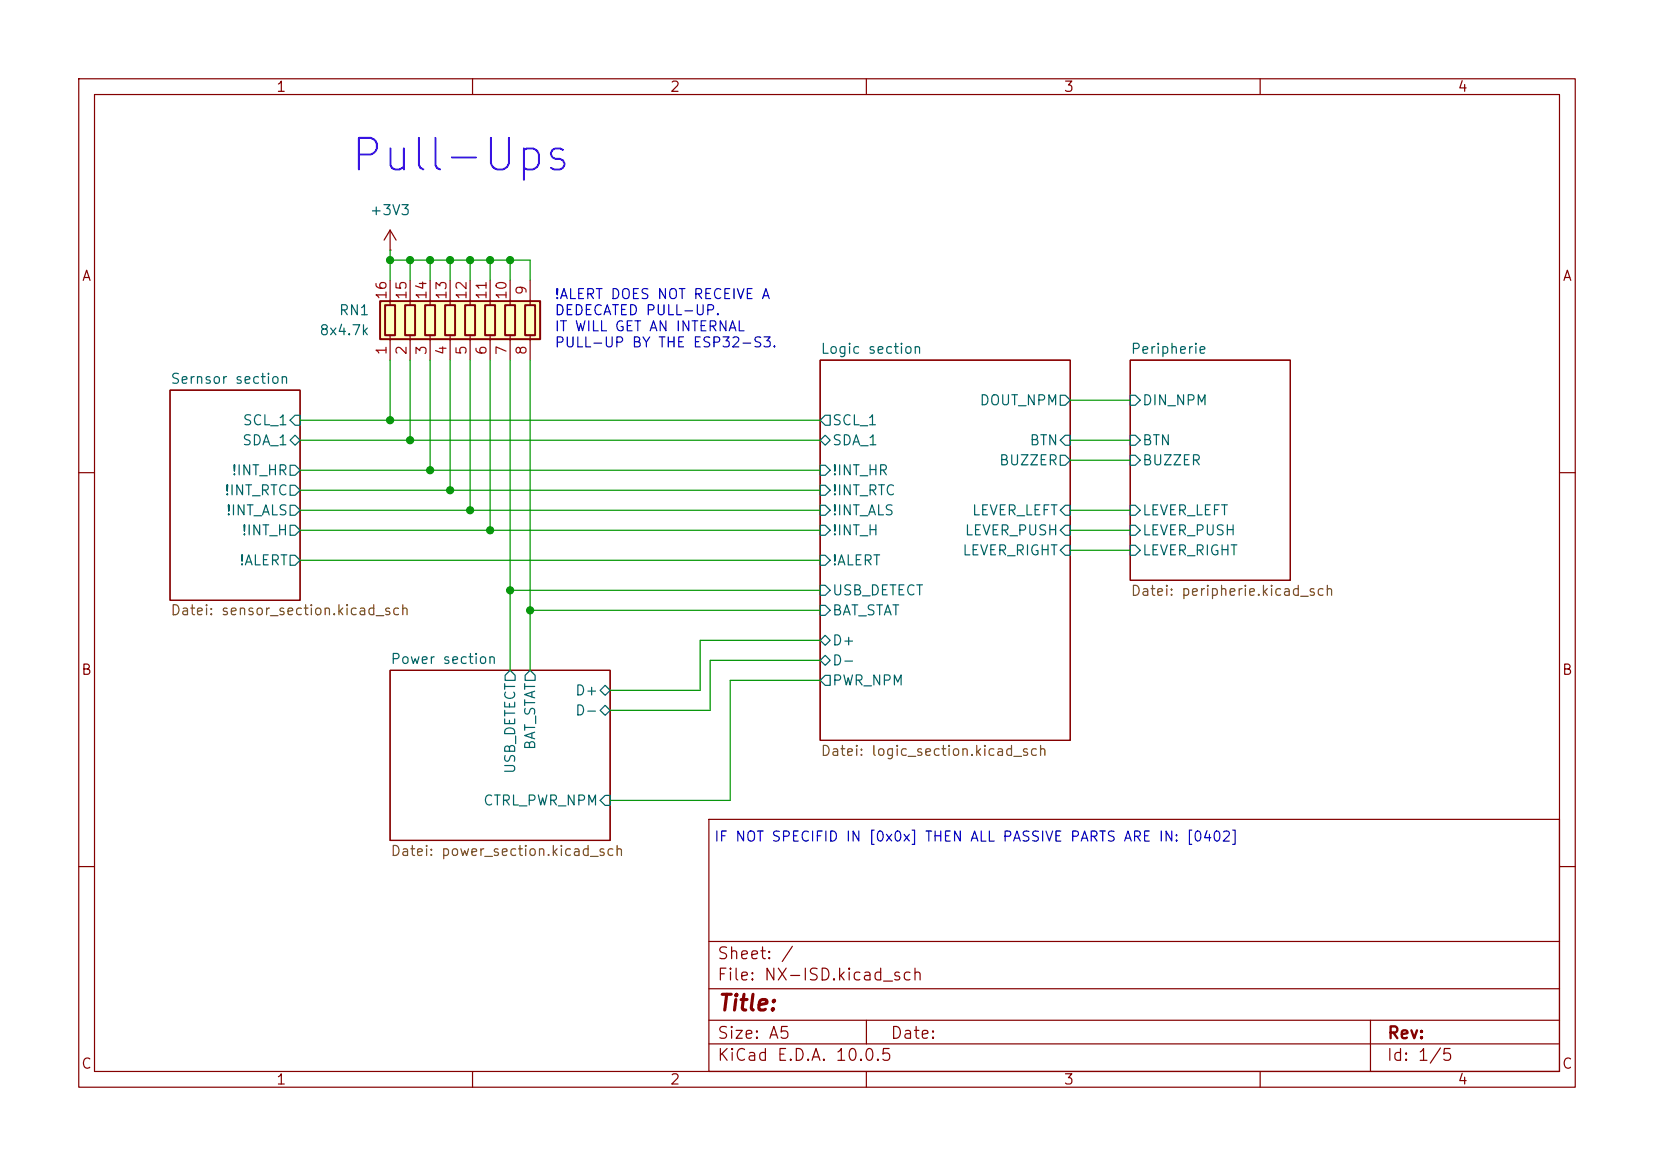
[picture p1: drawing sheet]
(kicad_sch
 (version 20260306)
 (generator "eeschema")
 (generator_version "10.0")
 (paper "A5")
 (lib_symbols
  (symbol "Device:R_Pack08"
   (pin_names
    (offset 0) (hide yes)) (exclude_from_sim no) (in_bom yes) (on_board yes)
   (in_pos_files yes)
   (duplicate_pin_numbers_are_jumpers no)
   (property "Reference" "RN" (at -12.7 0 90) (show_name no) (do_not_autoplace no) (effects (font (size 1.27 1.27))))
   (property "Value" "R_Pack08" (at 10.16 0 90) (show_name no) (do_not_autoplace no) (effects (font (size 1.27 1.27))))
   (property "Footprint" "" (at 12.065 0 90) (show_name no) (do_not_autoplace no) (hide yes) (effects (font (size 1.27 1.27))))
   (property "Datasheet" "" (at 0 0 0) (show_name no) (do_not_autoplace no) (hide yes) (effects (font (size 1.27 1.27))))
   (property "Description" "8 resistor network, parallel topology" (at 0 0 0) (show_name no) (do_not_autoplace no) (hide yes) (effects (font (size 1.27 1.27))))
   (symbol "R_Pack08_0_1"
    (rectangle (start -11.43 -2.413) (end 8.89 2.413) (stroke (width 0.254) (type default)) (fill (type background)))
    (rectangle (start -10.795 1.905) (end -9.525 -1.905) (stroke (width 0.254) (type default)) (fill (type none)))
    (polyline (pts (xy -10.16 1.905) (xy -10.16 2.54)) (stroke (width 0) (type default)) (fill (type none)))
    (polyline (pts (xy -10.16 -2.54) (xy -10.16 -1.905)) (stroke (width 0) (type default)) (fill (type none)))
    (rectangle (start -8.255 1.905) (end -6.985 -1.905) (stroke (width 0.254) (type default)) (fill (type none)))
    (polyline (pts (xy -7.62 1.905) (xy -7.62 2.54)) (stroke (width 0) (type default)) (fill (type none)))
    (polyline (pts (xy -7.62 -2.54) (xy -7.62 -1.905)) (stroke (width 0) (type default)) (fill (type none)))
    (rectangle (start -5.715 1.905) (end -4.445 -1.905) (stroke (width 0.254) (type default)) (fill (type none)))
    (polyline (pts (xy -5.08 1.905) (xy -5.08 2.54)) (stroke (width 0) (type default)) (fill (type none)))
    (polyline (pts (xy -5.08 -2.54) (xy -5.08 -1.905)) (stroke (width 0) (type default)) (fill (type none)))
    (rectangle (start -3.175 1.905) (end -1.905 -1.905) (stroke (width 0.254) (type default)) (fill (type none)))
    (polyline (pts (xy -2.54 1.905) (xy -2.54 2.54)) (stroke (width 0) (type default)) (fill (type none)))
    (polyline (pts (xy -2.54 -2.54) (xy -2.54 -1.905)) (stroke (width 0) (type default)) (fill (type none)))
    (rectangle (start -0.635 1.905) (end 0.635 -1.905) (stroke (width 0.254) (type default)) (fill (type none)))
    (polyline (pts (xy 0 1.905) (xy 0 2.54)) (stroke (width 0) (type default)) (fill (type none)))
    (polyline (pts (xy 0 -2.54) (xy 0 -1.905)) (stroke (width 0) (type default)) (fill (type none)))
    (rectangle (start 1.905 1.905) (end 3.175 -1.905) (stroke (width 0.254) (type default)) (fill (type none)))
    (polyline (pts (xy 2.54 1.905) (xy 2.54 2.54)) (stroke (width 0) (type default)) (fill (type none)))
    (polyline (pts (xy 2.54 -2.54) (xy 2.54 -1.905)) (stroke (width 0) (type default)) (fill (type none)))
    (rectangle (start 4.445 1.905) (end 5.715 -1.905) (stroke (width 0.254) (type default)) (fill (type none)))
    (polyline (pts (xy 5.08 1.905) (xy 5.08 2.54)) (stroke (width 0) (type default)) (fill (type none)))
    (polyline (pts (xy 5.08 -2.54) (xy 5.08 -1.905)) (stroke (width 0) (type default)) (fill (type none)))
    (rectangle (start 6.985 1.905) (end 8.255 -1.905) (stroke (width 0.254) (type default)) (fill (type none)))
    (polyline (pts (xy 7.62 1.905) (xy 7.62 2.54)) (stroke (width 0) (type default)) (fill (type none)))
    (polyline (pts (xy 7.62 -2.54) (xy 7.62 -1.905)) (stroke (width 0) (type default)) (fill (type none))))
   (symbol "R_Pack08_1_1"
    (pin passive line (at -10.16 -5.08 90) (length 2.54) (name "R1.1" (effects (font (size 1.27 1.27)))) (number "1" (effects (font (size 1.27 1.27)))))
    (pin passive line (at -7.62 -5.08 90) (length 2.54) (name "R2.1" (effects (font (size 1.27 1.27)))) (number "2" (effects (font (size 1.27 1.27)))))
    (pin passive line (at -5.08 -5.08 90) (length 2.54) (name "R3.1" (effects (font (size 1.27 1.27)))) (number "3" (effects (font (size 1.27 1.27)))))
    (pin passive line (at -2.54 -5.08 90) (length 2.54) (name "R4.1" (effects (font (size 1.27 1.27)))) (number "4" (effects (font (size 1.27 1.27)))))
    (pin passive line (at 0 -5.08 90) (length 2.54) (name "R5.1" (effects (font (size 1.27 1.27)))) (number "5" (effects (font (size 1.27 1.27)))))
    (pin passive line (at 2.54 -5.08 90) (length 2.54) (name "R6.1" (effects (font (size 1.27 1.27)))) (number "6" (effects (font (size 1.27 1.27)))))
    (pin passive line (at 5.08 -5.08 90) (length 2.54) (name "R7.1" (effects (font (size 1.27 1.27)))) (number "7" (effects (font (size 1.27 1.27)))))
    (pin passive line (at 7.62 -5.08 90) (length 2.54) (name "R8.1" (effects (font (size 1.27 1.27)))) (number "8" (effects (font (size 1.27 1.27)))))
    (pin passive line (at 7.62 5.08 270) (length 2.54) (name "R8.2" (effects (font (size 1.27 1.27)))) (number "9" (effects (font (size 1.27 1.27)))))
    (pin passive line (at 5.08 5.08 270) (length 2.54) (name "R7.2" (effects (font (size 1.27 1.27)))) (number "10" (effects (font (size 1.27 1.27)))))
    (pin passive line (at 2.54 5.08 270) (length 2.54) (name "R6.2" (effects (font (size 1.27 1.27)))) (number "11" (effects (font (size 1.27 1.27)))))
    (pin passive line (at 0 5.08 270) (length 2.54) (name "R5.2" (effects (font (size 1.27 1.27)))) (number "12" (effects (font (size 1.27 1.27)))))
    (pin passive line (at -2.54 5.08 270) (length 2.54) (name "R4.2" (effects (font (size 1.27 1.27)))) (number "13" (effects (font (size 1.27 1.27)))))
    (pin passive line (at -5.08 5.08 270) (length 2.54) (name "R3.2" (effects (font (size 1.27 1.27)))) (number "14" (effects (font (size 1.27 1.27)))))
    (pin passive line (at -7.62 5.08 270) (length 2.54) (name "R2.2" (effects (font (size 1.27 1.27)))) (number "15" (effects (font (size 1.27 1.27)))))
    (pin passive line (at -10.16 5.08 270) (length 2.54) (name "R1.2" (effects (font (size 1.27 1.27)))) (number "16" (effects (font (size 1.27 1.27))))))
   (embedded_fonts no))
  (symbol "power:+3V3"
   (power global)
   (pin_numbers (hide yes))
   (pin_names
    (offset 0) (hide yes)) (exclude_from_sim no) (in_bom yes) (on_board yes)
   (in_pos_files yes)
   (duplicate_pin_numbers_are_jumpers no)
   (property "Reference" "#PWR" (at 0 -3.81 0) (show_name no) (do_not_autoplace no) (hide yes) (effects (font (size 1.27 1.27))))
   (property "Value" "+3V3" (at 0 3.556 0) (show_name no) (do_not_autoplace no) (effects (font (size 1.27 1.27))))
   (property "Footprint" "" (at 0 0 0) (show_name no) (do_not_autoplace no) (hide yes) (effects (font (size 1.27 1.27))))
   (property "Datasheet" "" (at 0 0 0) (show_name no) (do_not_autoplace no) (hide yes) (effects (font (size 1.27 1.27))))
   (property "Description" "Power symbol creates a global label with name \"+3V3\"" (at 0 0 0) (show_name no) (do_not_autoplace no) (hide yes) (effects (font (size 1.27 1.27))))
   (symbol "+3V3_0_1"
    (polyline (pts (xy -0.762 1.27) (xy 0 2.54)) (stroke (width 0) (type default)) (fill (type none)))
    (polyline (pts (xy 0 2.54) (xy 0.762 1.27)) (stroke (width 0) (type default)) (fill (type none)))
    (polyline (pts (xy 0 0) (xy 0 2.54)) (stroke (width 0) (type default)) (fill (type none))))
   (symbol "+3V3_1_1"
    (pin power_in line (at 0 0 90) (length 0) (name "" (effects (font (size 1.27 1.27)))) (number "1" (effects (font (size 1.27 1.27))))))
   (embedded_fonts no)))
 (text "!ALERT DOES NOT RECEIVE A\nDEDECATED PULL-UP. \nIT WILL GET AN INTERNAL \nPULL-UP BY THE ESP32-S3."
  (exclude_from_sim no)
  (at 70.358 40.64 0)
  (effects (font (size 1.27 1.27)) (justify left)))
 (text "IF NOT SPECIFID IN [0x0x] THEN ALL PASSIVE PARTS ARE IN: [0402]"
  (exclude_from_sim no)
  (at 123.952 106.426 0)
  (effects (font (size 1.27 1.27))))
 (junction
  (at 57.15 33.02)
  (diameter 0)
  (color 0 0 0 0))
 (junction
  (at 49.53 53.34)
  (diameter 0)
  (color 0 0 0 0))
 (junction
  (at 49.53 33.02)
  (diameter 0)
  (color 0 0 0 0))
 (junction
  (at 64.77 33.02)
  (diameter 0)
  (color 0 0 0 0))
 (junction
  (at 52.07 33.02)
  (diameter 0)
  (color 0 0 0 0))
 (junction
  (at 64.77 74.93)
  (diameter 0)
  (color 0 0 0 0))
 (junction
  (at 62.23 67.31)
  (diameter 0)
  (color 0 0 0 0))
 (junction
  (at 54.61 33.02)
  (diameter 0)
  (color 0 0 0 0))
 (junction
  (at 52.07 55.88)
  (diameter 0)
  (color 0 0 0 0))
 (junction
  (at 59.69 64.77)
  (diameter 0)
  (color 0 0 0 0))
 (junction
  (at 59.69 33.02)
  (diameter 0)
  (color 0 0 0 0))
 (junction
  (at 57.15 62.23)
  (diameter 0)
  (color 0 0 0 0))
 (junction
  (at 62.23 33.02)
  (diameter 0)
  (color 0 0 0 0))
 (junction
  (at 67.31 77.47)
  (diameter 0)
  (color 0 0 0 0))
 (junction
  (at 54.61 59.69)
  (diameter 0)
  (color 0 0 0 0))
 (wire
  (pts (xy 135.89 67.31) (xy 143.51 67.31))
  (stroke (width 0) (type default)))
 (wire
  (pts (xy 38.1 55.88) (xy 52.07 55.88))
  (stroke (width 0) (type default)))
 (wire
  (pts (xy 62.23 45.72) (xy 62.23 67.31))
  (stroke (width 0) (type default)))
 (wire
  (pts (xy 135.89 69.85) (xy 143.51 69.85))
  (stroke (width 0) (type default)))
 (wire
  (pts (xy 62.23 67.31) (xy 104.14 67.31))
  (stroke (width 0) (type default)))
 (wire
  (pts (xy 59.69 33.02) (xy 57.15 33.02))
  (stroke (width 0) (type default)))
 (wire
  (pts (xy 49.53 45.72) (xy 49.53 53.34))
  (stroke (width 0) (type default)))
 (wire
  (pts (xy 62.23 35.56) (xy 62.23 33.02))
  (stroke (width 0) (type default)))
 (wire
  (pts (xy 77.47 90.17) (xy 90.17 90.17))
  (stroke (width 0) (type default)))
 (wire
  (pts (xy 88.9 81.28) (xy 104.14 81.28))
  (stroke (width 0) (type default)))
 (wire
  (pts (xy 52.07 55.88) (xy 104.14 55.88))
  (stroke (width 0) (type default)))
 (wire
  (pts (xy 57.15 62.23) (xy 104.14 62.23))
  (stroke (width 0) (type default)))
 (wire
  (pts (xy 64.77 74.93) (xy 64.77 85.09))
  (stroke (width 0) (type default)))
 (wire
  (pts (xy 59.69 35.56) (xy 59.69 33.02))
  (stroke (width 0) (type default)))
 (wire
  (pts (xy 62.23 33.02) (xy 59.69 33.02))
  (stroke (width 0) (type default)))
 (wire
  (pts (xy 104.14 86.36) (xy 92.71 86.36))
  (stroke (width 0) (type default)))
 (wire
  (pts (xy 90.17 90.17) (xy 90.17 83.82))
  (stroke (width 0) (type default)))
 (wire
  (pts (xy 64.77 45.72) (xy 64.77 74.93))
  (stroke (width 0) (type default)))
 (wire
  (pts (xy 90.17 83.82) (xy 104.14 83.82))
  (stroke (width 0) (type default)))
 (wire
  (pts (xy 54.61 59.69) (xy 104.14 59.69))
  (stroke (width 0) (type default)))
 (wire
  (pts (xy 135.89 50.8) (xy 143.51 50.8))
  (stroke (width 0) (type default)))
 (wire
  (pts (xy 54.61 35.56) (xy 54.61 33.02))
  (stroke (width 0) (type default)))
 (wire
  (pts (xy 38.1 59.69) (xy 54.61 59.69))
  (stroke (width 0) (type default)))
 (wire
  (pts (xy 64.77 33.02) (xy 67.31 33.02))
  (stroke (width 0) (type default)))
 (wire
  (pts (xy 38.1 53.34) (xy 49.53 53.34))
  (stroke (width 0) (type default)))
 (wire
  (pts (xy 52.07 45.72) (xy 52.07 55.88))
  (stroke (width 0) (type default)))
 (wire
  (pts (xy 38.1 67.31) (xy 62.23 67.31))
  (stroke (width 0) (type default)))
 (wire
  (pts (xy 57.15 45.72) (xy 57.15 62.23))
  (stroke (width 0) (type default)))
 (wire
  (pts (xy 57.15 35.56) (xy 57.15 33.02))
  (stroke (width 0) (type default)))
 (wire
  (pts (xy 88.9 87.63) (xy 88.9 81.28))
  (stroke (width 0) (type default)))
 (wire
  (pts (xy 38.1 64.77) (xy 59.69 64.77))
  (stroke (width 0) (type default)))
 (wire
  (pts (xy 49.53 53.34) (xy 104.14 53.34))
  (stroke (width 0) (type default)))
 (wire
  (pts (xy 52.07 33.02) (xy 49.53 33.02))
  (stroke (width 0) (type default)))
 (wire
  (pts (xy 135.89 58.42) (xy 143.51 58.42))
  (stroke (width 0) (type default)))
 (wire
  (pts (xy 49.53 31.75) (xy 49.53 33.02))
  (stroke (width 0) (type default)))
 (wire
  (pts (xy 67.31 77.47) (xy 67.31 85.09))
  (stroke (width 0) (type default)))
 (wire
  (pts (xy 38.1 71.12) (xy 104.14 71.12))
  (stroke (width 0) (type default)))
 (wire
  (pts (xy 49.53 33.02) (xy 49.53 35.56))
  (stroke (width 0) (type default)))
 (wire
  (pts (xy 59.69 64.77) (xy 104.14 64.77))
  (stroke (width 0) (type default)))
 (wire
  (pts (xy 57.15 33.02) (xy 54.61 33.02))
  (stroke (width 0) (type default)))
 (wire
  (pts (xy 54.61 45.72) (xy 54.61 59.69))
  (stroke (width 0) (type default)))
 (wire
  (pts (xy 77.47 87.63) (xy 88.9 87.63))
  (stroke (width 0) (type default)))
 (wire
  (pts (xy 64.77 33.02) (xy 62.23 33.02))
  (stroke (width 0) (type default)))
 (wire
  (pts (xy 54.61 33.02) (xy 52.07 33.02))
  (stroke (width 0) (type default)))
 (wire
  (pts (xy 92.71 86.36) (xy 92.71 101.6))
  (stroke (width 0) (type default)))
 (wire
  (pts (xy 52.07 35.56) (xy 52.07 33.02))
  (stroke (width 0) (type default)))
 (wire
  (pts (xy 135.89 64.77) (xy 143.51 64.77))
  (stroke (width 0) (type default)))
 (wire
  (pts (xy 64.77 74.93) (xy 104.14 74.93))
  (stroke (width 0) (type default)))
 (wire
  (pts (xy 67.31 33.02) (xy 67.31 35.56))
  (stroke (width 0) (type default)))
 (wire
  (pts (xy 67.31 45.72) (xy 67.31 77.47))
  (stroke (width 0) (type default)))
 (wire
  (pts (xy 135.89 55.88) (xy 143.51 55.88))
  (stroke (width 0) (type default)))
 (wire
  (pts (xy 59.69 64.77) (xy 59.69 45.72))
  (stroke (width 0) (type default)))
 (wire
  (pts (xy 67.31 77.47) (xy 104.14 77.47))
  (stroke (width 0) (type default)))
 (wire
  (pts (xy 92.71 101.6) (xy 77.47 101.6))
  (stroke (width 0) (type default)))
 (wire
  (pts (xy 64.77 35.56) (xy 64.77 33.02))
  (stroke (width 0) (type default)))
 (wire
  (pts (xy 38.1 62.23) (xy 57.15 62.23))
  (stroke (width 0) (type default)))
 (label "Pull-Ups"
  (at 44.45 22.86 0)
  (effects (font (size 4 4) (thickness 0.254)
    (bold yes) (color 64 0 255 1)) (justify left bottom)))
 (symbol
  (lib_id "Device:R_Pack08")
  (at 59.69 40.64 0)
  (unit 1)
  (body_style 1)
  (exclude_from_sim no)
  (in_bom yes)
  (on_board yes)
  (in_pos_files yes)
  (dnp no)
  (fields_autoplaced yes)
  (property "Reference" "RN1" (at 46.99 39.3699 0) (show_name no) (do_not_autoplace no) (effects (font (size 1.27 1.27)) (justify right)))
  (property "Value" "8x4.7k" (at 46.99 41.9099 0) (show_name no) (do_not_autoplace no) (effects (font (size 1.27 1.27)) (justify right)))
  (property "Footprint" "Package_SO:SOIC-16_3.9x9.9mm_P1.27mm" (at 71.755 40.64 90) (hide yes) (show_name no) (do_not_autoplace no) (effects (font (size 1.27 1.27))))
  (property "Datasheet" "" (at 59.69 40.64 0) (hide yes) (show_name no) (do_not_autoplace no) (effects (font (size 1.27 1.27))))
  (property "Description" "8 resistor network, parallel topology" (at 59.69 40.64 0) (hide yes) (show_name no) (do_not_autoplace no) (effects (font (size 1.27 1.27))))
  (pin "7")
  (pin "2")
  (pin "3")
  (pin "6")
  (pin "5")
  (pin "9")
  (pin "4")
  (pin "1")
  (pin "14")
  (pin "15")
  (pin "16")
  (pin "11")
  (pin "8")
  (pin "13")
  (pin "10")
  (pin "12"))
 (symbol
  (lib_id "power:+3V3")
  (at 49.53 31.75 0)
  (unit 1)
  (body_style 1)
  (exclude_from_sim no)
  (in_bom yes)
  (on_board yes)
  (in_pos_files yes)
  (dnp no)
  (fields_autoplaced yes)
  (property "Reference" "#PWR078" (at 49.53 35.56 0) (hide yes) (show_name no) (do_not_autoplace no) (effects (font (size 1.27 1.27))))
  (property "Value" "+3V3" (at 49.53 26.67 0) (show_name no) (do_not_autoplace no) (effects (font (size 1.27 1.27))))
  (property "Footprint" "" (at 49.53 31.75 0) (hide yes) (show_name no) (do_not_autoplace no) (effects (font (size 1.27 1.27))))
  (property "Datasheet" "" (at 49.53 31.75 0) (hide yes) (show_name no) (do_not_autoplace no) (effects (font (size 1.27 1.27))))
  (property "Description" "Power symbol creates a global label with name \"+3V3\"" (at 49.53 31.75 0) (hide yes) (show_name no) (do_not_autoplace no) (effects (font (size 1.27 1.27))))
  (pin "1"))
 (sheet
  (at 143.51 45.72)
  (size 20.32 27.94)
  (exclude_from_sim no)
  (in_bom yes)
  (on_board yes)
  (dnp no)
  (fields_autoplaced yes)
  (stroke (width 0.1524) (type solid))
  (fill (color 0 0 0 0))
  (property "Sheetname" "Peripherie" (at 143.51 45.0084 0) (show_name no) (do_not_autoplace no) (effects (font (size 1.27 1.27)) (justify left bottom)))
  (property "Sheetfile" "peripherie.kicad_sch" (at 143.51 74.2446 0) (show_name no) (do_not_autoplace no) (effects (font (size 1.27 1.27)) (justify left top)))
  (pin "BTN" input (at 143.51 55.88 180) (effects (font (size 1.27 1.27)) (justify left)))
  (pin "BUZZER" input (at 143.51 58.42 180) (effects (font (size 1.27 1.27)) (justify left)))
  (pin "DIN_NPM" input (at 143.51 50.8 180) (effects (font (size 1.27 1.27)) (justify left)))
  (pin "LEVER_LEFT" input (at 143.51 64.77 180) (effects (font (size 1.27 1.27)) (justify left)))
  (pin "LEVER_PUSH" input (at 143.51 67.31 180) (effects (font (size 1.27 1.27)) (justify left)))
  (pin "LEVER_RIGHT" input (at 143.51 69.85 180) (effects (font (size 1.27 1.27)) (justify left))))
 (sheet
  (at 49.53 85.09)
  (size 27.94 21.59)
  (exclude_from_sim no)
  (in_bom yes)
  (on_board yes)
  (dnp no)
  (fields_autoplaced yes)
  (stroke (width 0.1524) (type solid))
  (fill (color 0 0 0 0))
  (property "Sheetname" "Power section" (at 49.53 84.3784 0) (show_name no) (do_not_autoplace no) (effects (font (size 1.27 1.27)) (justify left bottom)))
  (property "Sheetfile" "power_section.kicad_sch" (at 49.53 107.2646 0) (show_name no) (do_not_autoplace no) (effects (font (size 1.27 1.27)) (justify left top)))
  (pin "BAT_STAT" output (at 67.31 85.09 90) (effects (font (size 1.27 1.27)) (justify right)))
  (pin "D+" bidirectional (at 77.47 87.63 0) (effects (font (size 1.27 1.27)) (justify right)))
  (pin "D-" bidirectional (at 77.47 90.17 0) (effects (font (size 1.27 1.27)) (justify right)))
  (pin "USB_DETECT" output (at 64.77 85.09 90) (effects (font (size 1.27 1.27)) (justify right)))
  (pin "CTRL_PWR_NPM" input (at 77.47 101.6 0) (effects (font (size 1.27 1.27)) (justify right))))
 (sheet
  (at 104.14 45.72)
  (size 31.75 48.26)
  (exclude_from_sim no)
  (in_bom yes)
  (on_board yes)
  (dnp no)
  (fields_autoplaced yes)
  (stroke (width 0.1524) (type solid))
  (fill (color 0 0 0 0))
  (property "Sheetname" "Logic section" (at 104.14 45.0084 0) (show_name no) (do_not_autoplace no) (effects (font (size 1.27 1.27)) (justify left bottom)))
  (property "Sheetfile" "logic_section.kicad_sch" (at 104.14 94.5646 0) (show_name no) (do_not_autoplace no) (effects (font (size 1.27 1.27)) (justify left top)))
  (pin "!ALERT" input (at 104.14 71.12 180) (effects (font (size 1.27 1.27)) (justify left)))
  (pin "!INT_HR" input (at 104.14 59.69 180) (effects (font (size 1.27 1.27)) (justify left)))
  (pin "!INT_RTC" input (at 104.14 62.23 180) (effects (font (size 1.27 1.27)) (justify left)))
  (pin "BAT_STAT" input (at 104.14 77.47 180) (effects (font (size 1.27 1.27)) (justify left)))
  (pin "D+" bidirectional (at 104.14 81.28 180) (effects (font (size 1.27 1.27)) (justify left)))
  (pin "D-" bidirectional (at 104.14 83.82 180) (effects (font (size 1.27 1.27)) (justify left)))
  (pin "SCL_1" output (at 104.14 53.34 180) (effects (font (size 1.27 1.27)) (justify left)))
  (pin "SDA_1" bidirectional (at 104.14 55.88 180) (effects (font (size 1.27 1.27)) (justify left)))
  (pin "USB_DETECT" input (at 104.14 74.93 180) (effects (font (size 1.27 1.27)) (justify left)))
  (pin "BTN" input (at 135.89 55.88 0) (effects (font (size 1.27 1.27)) (justify right)))
  (pin "BUZZER" output (at 135.89 58.42 0) (effects (font (size 1.27 1.27)) (justify right)))
  (pin "DOUT_NPM" output (at 135.89 50.8 0) (effects (font (size 1.27 1.27)) (justify right)))
  (pin "LEVER_LEFT" input (at 135.89 64.77 0) (effects (font (size 1.27 1.27)) (justify right)))
  (pin "LEVER_PUSH" input (at 135.89 67.31 0) (effects (font (size 1.27 1.27)) (justify right)))
  (pin "LEVER_RIGHT" input (at 135.89 69.85 0) (effects (font (size 1.27 1.27)) (justify right)))
  (pin "PWR_NPM" output (at 104.14 86.36 180) (effects (font (size 1.27 1.27)) (justify left)))
  (pin "!INT_ALS" input (at 104.14 64.77 180) (effects (font (size 1.27 1.27)) (justify left)))
  (pin "!INT_DOF" input (at 104.14 67.31 180) (effects (font (size 1.27 1.27)) (justify left))))
 (sheet
  (at 21.59 49.53)
  (size 16.51 26.67)
  (exclude_from_sim no)
  (in_bom yes)
  (on_board yes)
  (dnp no)
  (stroke (width 0.1524) (type solid))
  (fill (color 0 0 0 0))
  (property "Sheetname" "Sernsor section" (at 21.59 48.8184 0) (show_name no) (do_not_autoplace no) (effects (font (size 1.27 1.27)) (justify left bottom)))
  (property "Sheetfile" "sensor_section.kicad_sch" (at 21.59 76.708 0) (show_name no) (do_not_autoplace no) (effects (font (size 1.27 1.27)) (justify left top)))
  (pin "!INT_HR" output (at 38.1 59.69 0) (effects (font (size 1.27 1.27)) (justify right)))
  (pin "!INT_RTC" output (at 38.1 62.23 0) (effects (font (size 1.27 1.27)) (justify right)))
  (pin "SCL_1" input (at 38.1 53.34 0) (effects (font (size 1.27 1.27)) (justify right)))
  (pin "SDA_1" bidirectional (at 38.1 55.88 0) (effects (font (size 1.27 1.27)) (justify right)))
  (pin "!ALERT" output (at 38.1 71.12 0) (effects (font (size 1.27 1.27)) (justify right)))
  (pin "!INT_ALS" output (at 38.1 64.77 0) (effects (font (size 1.27 1.27)) (justify right)))
  (pin "!INT_DOF" output (at 38.1 67.31 0) (effects (font (size 1.27 1.27)) (justify right))))
 (sheet_instances
  (path ""
   (page "1")))
 (embedded_fonts no))
